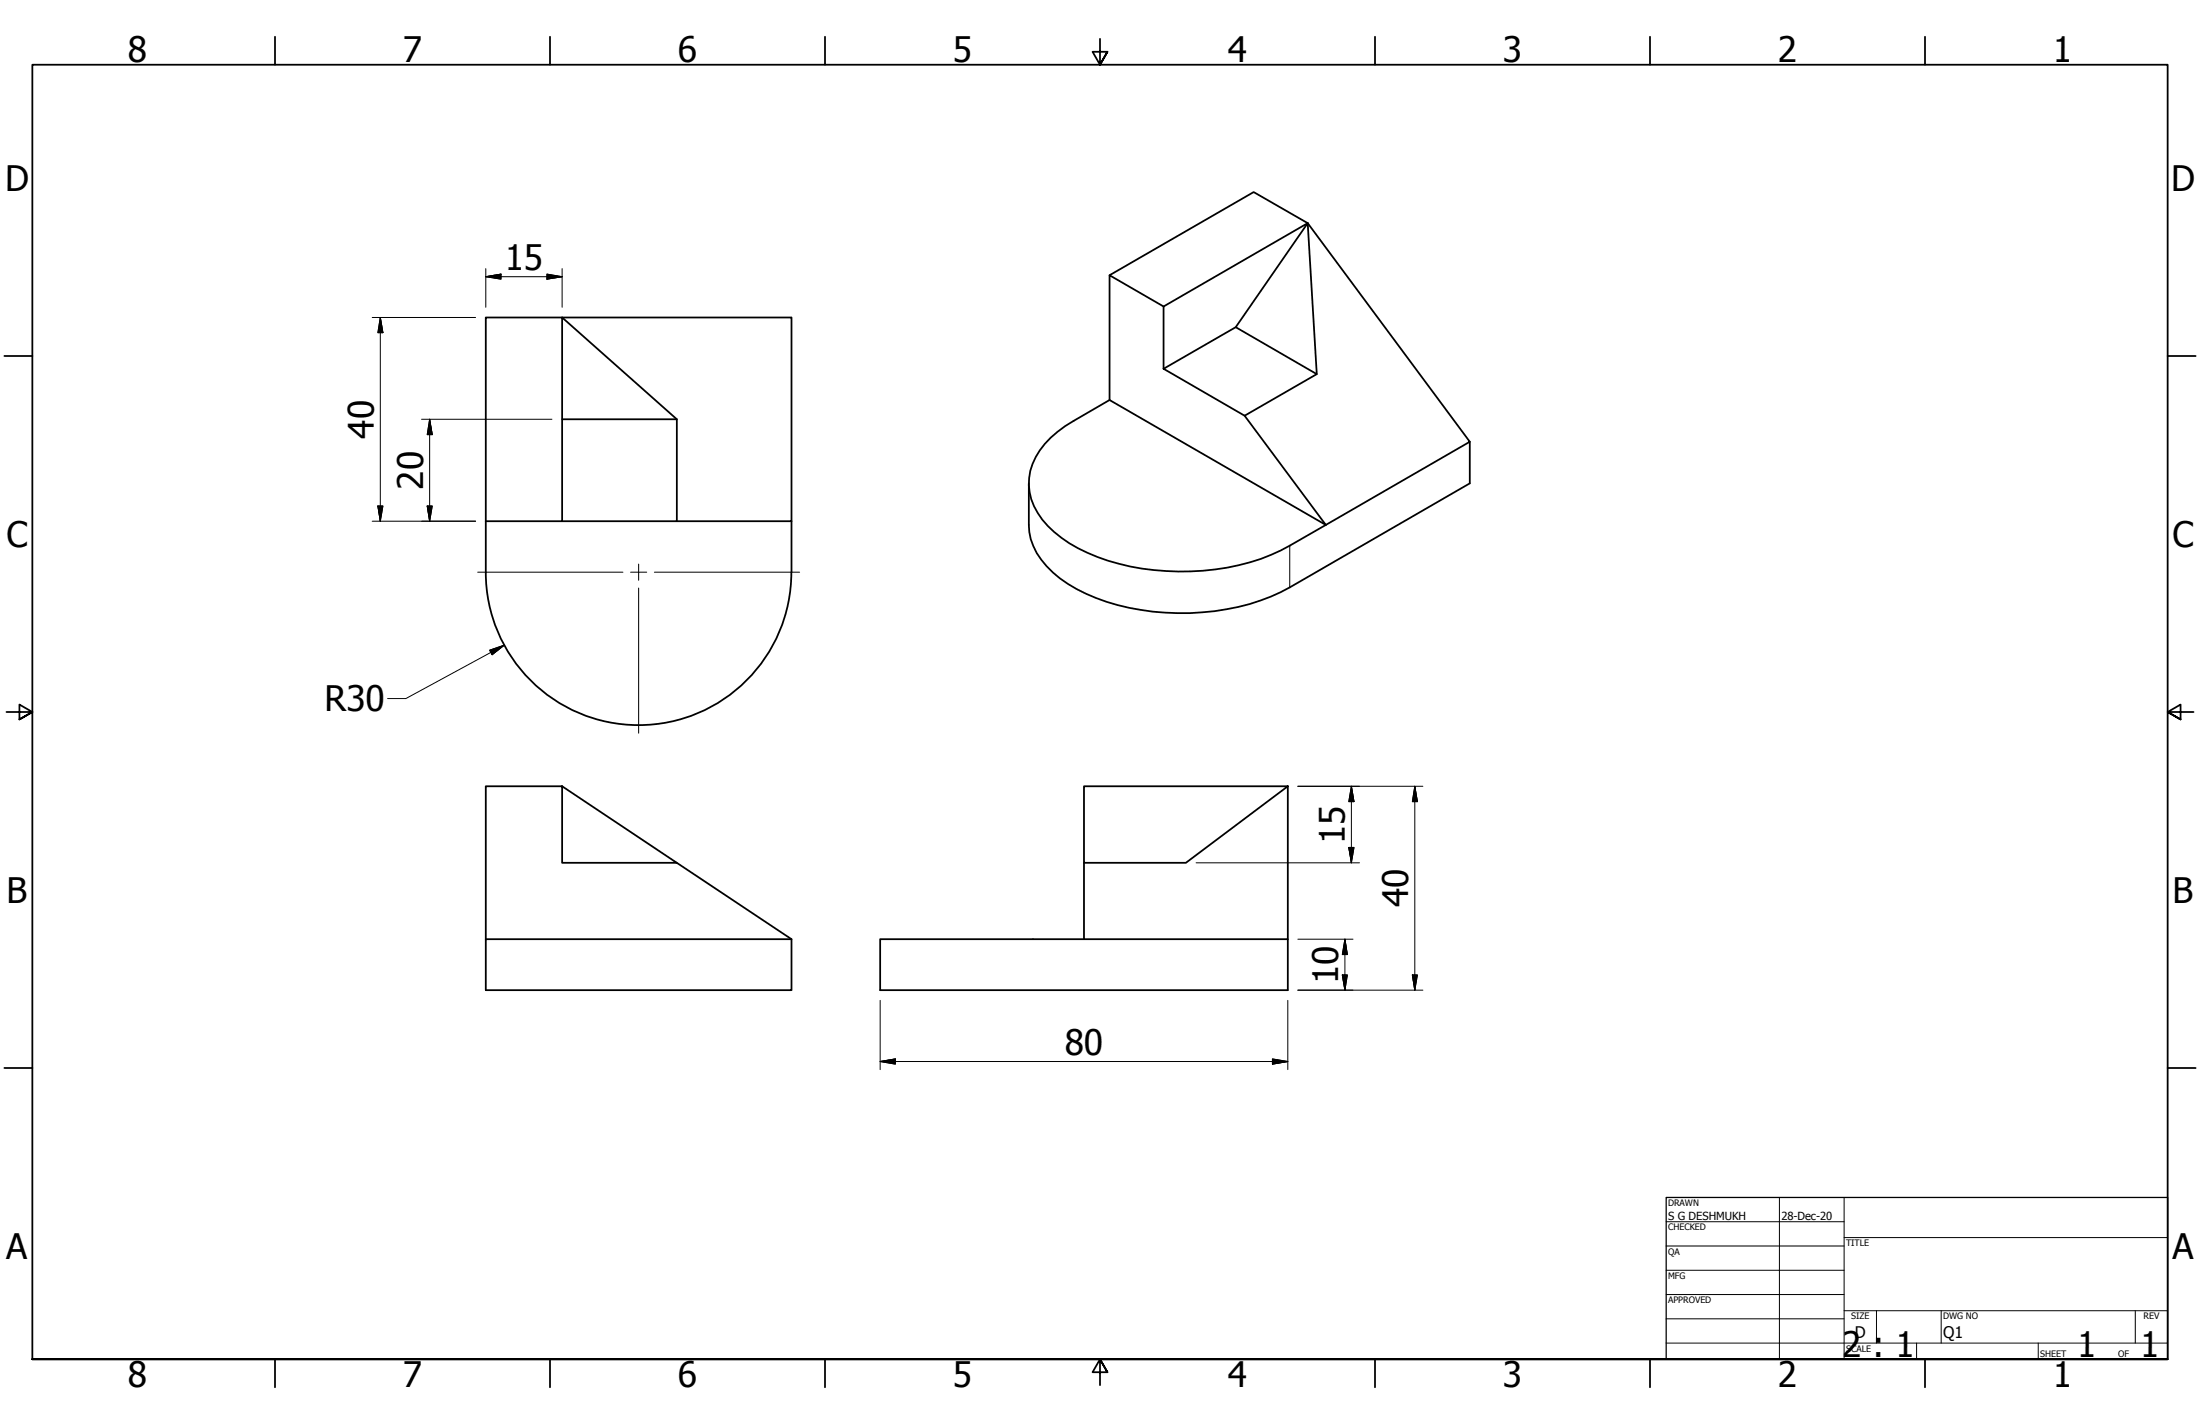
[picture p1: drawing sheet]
<svg xmlns="http://www.w3.org/2000/svg" width="864mm" height="559mm" viewBox="0 0 864 559" stroke-linecap="round" stroke-linejoin="round" font-family="sans-serif">
<!-- layer: Visible (ANSI) -->
<g fill="none" stroke="#000" stroke-width=".7">
<path d="M513.3 87.6l-56.5 32.7v24.4M513.3 87.6l-21.2-12.2-56.6 32.6M513.3 87.6l63.7 85.8-56.6 32.6-31.8-42.9M456.8 120.3l-21.3-12.3v49l84.9 49a125.2 125.2 0 0 1-25.5 13.3 97.9 97.9 0 0 1-68.1-2.4 40.7 40.7 0 0 1-20.9-18.3 21.9 21.9 0 0 1 4.2-24.4 44.2 44.2 0 0 1 11.3-9l14.1-8.2M485.1 128.4l28.2-40.8 3.6 59.2M456.8 144.7l28.3-16.3 31.8 18.4-28.3 16.3zM220.7 164.5h45v40h-45M265.7 164.5l-45-39.9v79.9h-30M577 173.4v16.3l-70.7 40.8a92.6 92.6 0 0 1-58.5 8.8 69.1 69.1 0 0 1-34.5-14.6 25.7 25.7 0 0 1-9.4-18.7v-16.3M190.7 204.5v-79.9h120v79.9h-45M190.7 204.5v20.1a60 60 0 0 0 60 59.9 60 60 0 0 0 59.9-59.9M310.7 204.5v20"/>
<path d="M220.7 308.5l45 30.1h-45v-30.1h-30v60.1M425.5 308.5h80l-40 30.1h-40zM505.5 308.5v60.1h-80v-30M265.7 338.6l45 30v20h-120v-20h120M425.5 368.6h-80v20h160v-20"/>
</g>
<!-- layer: Visible Narrow (ANSI) -->
<path d="M506.3 214.1v16.4" fill="none" stroke="#000" stroke-width=".39"/>
<!-- layer: Border (ANSI) -->
<g fill="none" stroke="#000" stroke-width=".7">
<path d="M107.9 14.4v11M215.9 14.4v11M323.8 14.4v11M431.8 15.2v10.2l-2.9-5.1h5.8l-2.9 5.1 2.9-5.1M539.8 14.4v11M647.7 14.4v11M755.6 14.4v11M1.7 139.7h11M850.9 139.7h11M2.5 279.4h10.2l-5.1-2.9v5.8l5.1-2.9-5.1 2.9M861.1 279.4h-10.2l5.1-2.9v5.8l-5.1-2.9 5.1 2.9M1.7 419.1h11"/>
<path d="M850.9 419.1h11M12.7 533.4v-508h838.2v508h-838.2h838.2M107.9 533.4v11M215.9 533.4v11M323.8 533.4v11M434.7 538.5l-2.9-5.1 2.9 5.1h-5.8l2.9-5.1v10.2M539.8 533.4v11M647.7 533.4v11M755.6 533.4v11"/>
</g>
<!-- layer: Title (ANSI) -->
<g fill="none" stroke="#000" stroke-width=".39">
<path d="M654 479.4h69.9M698.5 469.9v63.5M723.9 469.9v63.5M654 488.9h69.9M654 498.5h69.9M723.9 485.6h127M654 508h69.9M654 517.5h69.9M723.9 514.3h127M736.6 514.3v12.7M762 514.3v12.7M838.2 514.3v12.7"/>
<path d="M654 527h196.9M752.3 527v6.4M800.1 527v6.4"/>
</g>
<path d="M654 469.9h196.9v63.5h-196.9z" fill="none" stroke="#000" stroke-width=".51"/>
<!-- layer: Dimension (ANSI) -->
<g fill="none" stroke="#000" stroke-width=".39">
<path d="M190.7 108.6l6-1v1.9zM190.7 108.6h30M190.7 105.4v15.2M214.7 107.6l6 1-6 .9zM220.7 105.4v15.2M146.1 124.6h40.6M149.3 124.6l1 6h-2zM149.3 124.6v79.9M165.5 164.5h51.2M168.7 164.5l1 6.1h-2zM168.7 164.5v40M148.3 198.6h2l-1 5.9z"/>
<path d="M167.7 198.6h2l-1 5.9zM146.1 204.5h40.6M192.2 255.1l5.7-1.9-4.7 3.7zM197.9 253.2l-38.6 20.9h-7.2M509.5 308.5h49M530.5 308.5l1 6.1h-2zM530.5 308.5v30.1M555.4 308.5l1 6.1h-2zM555.4 308.5v80.1M469.5 338.6h64.2M529.5 332.5h2l-1 6.1zM509.5 368.6h21.6"/>
<path d="M527.9 368.6l1 6h-2zM527.9 368.6v20M345.5 392.6v27.1M505.5 392.6v27.1M509.5 388.6h49M526.9 382.6h2l-1 6zM554.4 382.6h2l-1 6zM345.5 416.6l6-1.1v2.1zM345.5 416.6h160M499.5 415.5l6 1.1-6 1z"/>
</g>
<g fill="#000" stroke="#000" stroke-width=".39">
<path d="M190.7 108.6l6-1zM190.7 108.6l6-1v1.9zM214.7 109.5l6-.9zM214.7 107.6l6 1-6 .9zM149.3 124.6l1 6zM149.3 124.6l1 6h-2zM168.7 164.5l1 6.1zM168.7 164.5l1 6.1h-2zM148.3 198.6l1 5.9zM148.3 198.6h2l-1 5.9zM167.7 198.6l1 5.9zM167.7 198.6h2l-1 5.9z"/>
<path d="M193.2 256.9l4.7-3.7zM192.2 255.1l5.7-1.9-4.7 3.7zM530.5 308.5l1 6.1zM530.5 308.5l1 6.1h-2zM555.4 308.5l1 6.1zM555.4 308.5l1 6.1h-2zM529.5 332.5l1 6.1zM529.5 332.5h2l-1 6.1zM527.9 368.6l1 6zM527.9 368.6l1 6h-2zM526.9 382.6l1 6zM526.9 382.6h2l-1 6z"/>
<path d="M554.4 382.6l1 6zM554.4 382.6h2l-1 6zM345.5 416.6l6-1.1zM345.5 416.6l6-1.1v2.1zM499.5 417.6l6-1zM499.5 415.5l6 1.1-6 1z"/>
</g>
<!-- layer: Center Mark (ANSI) -->
<path d="M187.5 224.5h57M247.5 224.5h6.4M250.7 221.4v6.3M250.7 230.8v56.9M256.9 224.5h57" fill="none" stroke="#000" stroke-width=".39"/>
<g font-size="13.8">
<text x="50.2" y="24.4">8</text>
<text x="158.2" y="24.4">7</text>
<text x="266.1" y="24.4">6</text>
<text x="374.1" y="24.4">5</text>
<text x="482" y="24.4">4</text>
<text x="590" y="24.4">3</text>
<text x="697.9" y="24.4">2</text>
<text x="805.9" y="24.4">1</text>
<text x="2" y="74.9">D</text>
<text x="852.2" y="74.9">D</text>
<text x="198.2" y="105.9">15</text>
<text x="146.7" y="172.1" transform="rotate(-90 146.7 172.1)">40</text>
<text x="166.1" y="192.1" transform="rotate(-90 166.1 192.1)">20</text>
<text x="2.5" y="214.6">C</text>
<text x="852.8" y="214.6">C</text>
<text x="127.4" y="279.1">R30</text>
<text x="527.9" y="331.1" transform="rotate(-90 527.9 331.1)">15</text>
<text x="2.6" y="354.3">B</text>
<text x="552.8" y="356" transform="rotate(-90 552.8 356)">40</text>
<text x="852.9" y="354.3">B</text>
<text x="525.3" y="386.1" transform="rotate(-90 525.3 386.1)">10</text>
<text x="418" y="414">80</text>
<text x="2.5" y="494">A</text>
<text x="852.7" y="494">A</text>
<text x="723.1" y="532.6">2 : 1</text>
<text x="815.4" y="532.6">1</text>
<text x="840.1" y="532.6">1</text>
<text x="50.2" y="544.4">8</text>
<text x="158.2" y="544.4">7</text>
<text x="266.1" y="544.4">6</text>
<text x="374.1" y="544.4">5</text>
<text x="482" y="544.4">4</text>
<text x="590" y="544.4">3</text>
<text x="697.9" y="544.4">2</text>
<text x="805.9" y="544.4">1</text>
</g>
<g font-size="6.3">
<text x="728.1" y="524.9">D</text>
<text x="762.8" y="525.1">Q1</text>
</g>
<g font-size="4.4">
<text x="654.8" y="478.6">S G DESHMUKH</text>
<text x="699.3" y="478.6">28-Dec-20</text>
</g>
<g font-size="3.5">
<text x="654.8" y="473.2">DRAWN</text>
<text x="654.8" y="482.8">CHECKED</text>
<text x="724.7" y="488.9">TITLE</text>
<text x="654.8" y="492.3">QA</text>
<text x="654.8" y="501.8">MFG</text>
<text x="654.8" y="511.4">APPROVED</text>
<text x="726.7" y="517.7">SIZE</text>
<text x="762.8" y="517.7">DWG NO</text>
<text x="841.4" y="517.7">REV</text>
<text x="724.7" y="530.4">SCALE</text>
<text x="800.9" y="532.6">SHEET</text>
<text x="831.5" y="532.6">OF</text>
</g>
</svg>
